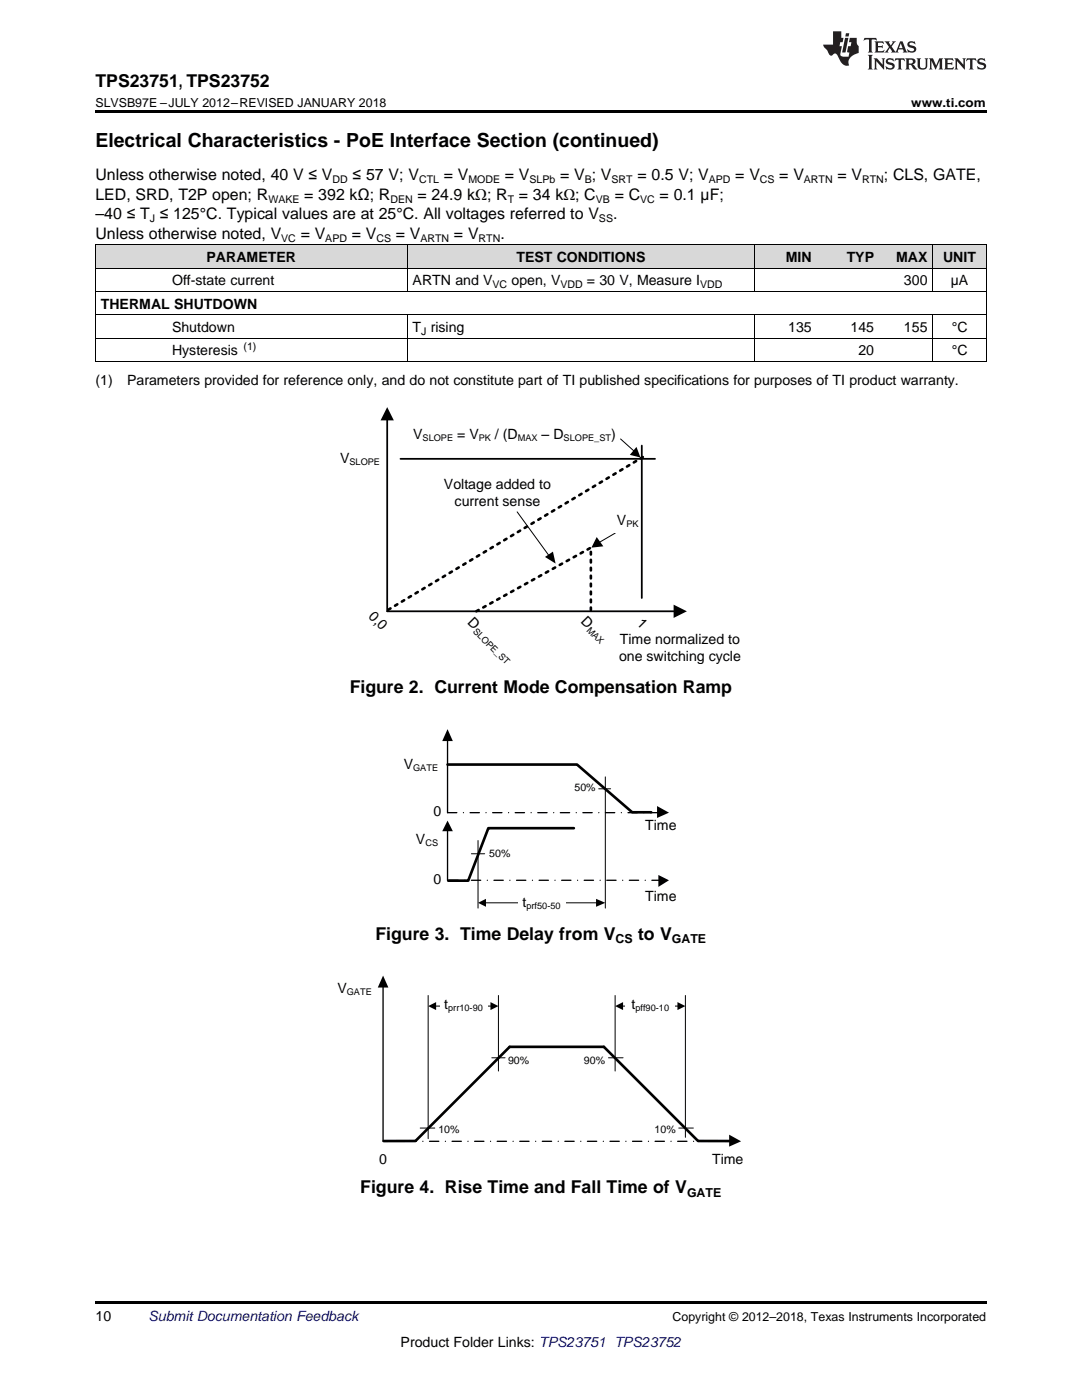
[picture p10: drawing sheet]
<svg xmlns="http://www.w3.org/2000/svg" width="216mm" height="279mm" viewBox="0 0 216 279" stroke-linecap="round" stroke-linejoin="round" font-family="sans-serif">
<g fill="#d8d8d8">
<path d="M19 48.9h14.3v4.7h-14.3z"/>
<path d="M33.3 48.9h48v4.7h-48z"/>
<path d="M81.3 48.9h69.3v4.7h-69.3z"/>
<path d="M150.6 48.9h12.5v4.7h-12.5z"/>
<path d="M163.1 48.9h12.4v4.7h-12.4z"/>
<path d="M175.5 48.9h10.7v4.7h-10.7z"/>
<path d="M186.2 48.9h10.6v4.7h-10.6z"/>
</g>
<path d="M19 259.7h177.8v.5h-177.8z" fill="#000"/>
<path d="M76.7 227.8h69.1" fill="none" stroke="#000" stroke-width=".26" stroke-dasharray="1.9 1.3 0 1.3"/>
<path d="M76.4 194.7l1.1 2.4h-2.1zM97.9 200l1.6 .8-1.6 .8zM85.4 200.8l1.6-.8v1.6zM145.5 226.5l2.4 1.3-2.4 1z" fill="#000"/>
<path d="M76.4 196.8v31" fill="none" stroke="#000" stroke-width=".26"/>
<path d="M85.4 198.7v28.5M99.5 198.7v15.1M122.7 198.7v15.1M136.8 198.7v28.3M87 200.8h11.1M98.1 211.1h2.7M121.4 211.1h2.9M83.8 225.1h3M135.4 225.1h3" fill="none" stroke="#000" stroke-width=".2"/>
<path d="M76.6 227.7h6.3l18.8-18.8h18.8l18.8 18.8h6.3" fill="none" stroke="#000" stroke-width=".53"/>
<g fill="#fff">
<path d="M87.8 199.2h9.5v3.2h-9.5z" fill-rule="evenodd"/>
<path d="M88.6 199.2h7.7v3.2h-7.7z" fill-rule="evenodd"/>
</g>
<path d="M124.1 200.8h11.3" fill="none" stroke="#000" stroke-width=".2"/>
<path d="M135.2 200l1.6 .8-1.6 .8zM122.7 200.8l1.6-.8v1.6z" fill="#000"/>
<g fill="#fff">
<path d="M124.9 199.2h9.7v3.2h-9.7z" fill-rule="evenodd"/>
<path d="M125.9 199.2h7.7v3.2h-7.7z" fill-rule="evenodd"/>
</g>
<path d="M89.3 162.2h42.1M89.6 175.7h42" fill="none" stroke="#000" stroke-width=".26" stroke-dasharray="1.9 1.3 0 1.3"/>
<path d="M89.3 145.5l1.1 2.4h-2.2zM89.3 163.8l1.1 2.1h-2.2zM118.9 179.4l1.9 .8-1.9 .8zM131.1 160.9l2.4 1.3-2.4 1zM131.4 174.6l2.1 1.1-2.1 1.3zM95.4 180.2l1.6-.8v1.6z" fill="#000"/>
<path d="M89.3 152.6h25.8l11 9.5h3.8M114.5 165.3h-17.1l-4 10.5h-4" fill="none" stroke="#000" stroke-width=".53"/>
<path d="M89.3 147.6v14.6M89.3 165.6v10.1" fill="none" stroke="#000" stroke-width=".26"/>
<path d="M119.5 157.4h2.3M120.8 155v26.2M94.1 170.4h2.6M95.4 167.7v13.5M97 180.2h22.2" fill="none" stroke="#000" stroke-width=".2"/>
<g fill="#fff">
<path d="M103.3 178.6h9.5v3.1h-9.5z" fill-rule="evenodd"/>
<path d="M104.1 178.9h7.7v2.8h-7.7z" fill-rule="evenodd"/>
</g>
<path d="M77.3 83.6v38.4h57.4M79.9 91.6h50.8" fill="none" stroke="#000" stroke-width=".35"/>
<path d="M77.3 81.3l1.3 2.6h-2.7zM108.7 111.2l1.6-1.1 .6 2.4zM119.1 107.2l1.3 1.8-2.4 .3zM134.4 120.7l2.7 1.3-2.7 1.3z" fill="#000"/>
<path d="M77.5 121.7l50.8-30.5M95 122l22.9-12.7v12.7" fill="none" stroke="#000" stroke-width=".53" stroke-dasharray=".5 1.1"/>
<path d="M103.2 102.2l6.3 8.7M122.8 106.4l-3.2 1.8" fill="none" stroke="#000" stroke-width=".2"/>
<path d="M121.4 102.2h7.7v4.2h-7.7z" fill-rule="evenodd" fill="#fff"/>
<g fill="none" stroke="#000" stroke-width=".2">
<path d="M19 48.8l177.8 .1v23.3M19 58.2h177.8M19 53.5h177.8M19.1 48.9v23.3M81.2 48.9v9.3M150.5 48.9v9.3M186.1 48.9v9.3M19 72.1h177.8M19 67.5h177.8M19 62.8h177.8M81.2 62.9v9.3M150.5 62.9v9.3"/>
<path d="M186.1 62.9v9.3M123.8 87.6l2.7 2.4"/>
</g>
<path d="M127 89.2l.8 2.1-2.1-.5z" fill="#000"/>
<path d="M128.1 88.9v30.5" fill="none" stroke="#000" stroke-width=".35"/>
<path d="M19 22h177.8v.5h-177.8z" fill="#000"/>
<g fill="#231f20">
<path d="M172.5 7.6l-.1 .5 .4-.2h.6v.1v2.1l-.2 .4h.9l-.2-.4v-2.1l.1-.1h.5l.5 .2-.2-.5zM174.5 8.3l.2 .3v1.5l-.2 .4h1.8l.2-.6a1.04 1.04 0 0 1-1.3 .2v-.7h.6l.3 .2v-.6l-.3 .2h-.6v-.6l.8-.1 .4 .3-.2-.5zM176.5 8.3l.9 1.1-.9 1.1h.8l-.2-.2 .4-.7 .5 .7-.2 .2h1.5l-.2-.2 .2-.4h.9l.1 .4-.2 .2h1l-.3-.3-.7-1.9h-.5l-.9 2-.8-1 .9-1h-.8l.1 .3-.4 .5-.3-.6 .1-.2zM179.7 8.6l.4 1h-.7zM181.3 8.4a.63 .63 0 0 0-.2 .7 .63 .63 0 0 0 .6 .4l.6 .2 .1 .2a.75 .75 0 0 1-.7 .4 .75 .75 0 0 1-.6-.5l.1 .7 .1-.1a1.11 1.11 0 0 0 1.5-.6 1.13 1.13 0 0 0-1.2-.8l-.1-.4a1.04 1.04 0 0 1 1.2 .2l-.2-.5-.2 .1-.4-.2zM173.2 10.9l.2 .4v2.2l-.2 .4h1l-.3-.4v-2.2l.3-.4zM174.3 11.6l.3 .4v1.5l-.3 .4h.8l-.2-.4v-1.3l1.5 1.7v-1.9l.2-.4h-.7l.2 .4v.9l-1.1-1.3zM177 11.8a.62 .62 0 0 0-.2 .7 .62 .62 0 0 0 .6 .4l.6 .1 .1 .3a.76 .76 0 0 1-.7 .3 .76 .76 0 0 1-.7-.4l.2 .7 .1-.1a1.11 1.11 0 0 0 1.5-.6 1.13 1.13 0 0 0-1.2-.8l-.1-.4a1.04 1.04 0 0 1 1.2 .2l-.2-.6-.2 .1-.5-.1zM178.7 11.6l-.2 .6a.61 .61 0 0 1 .8-.3v1.6l-.2 .4h.9l-.2-.4v-1.6a.63 .63 0 0 1 .7 .3l-.1-.6zM180.6 11.6l.3 .4v1.5l-.3 .4h1l-.2-.2-.1-.8 .6 .2a.76 .76 0 0 0 1.2 .7l-1-1a.58 .58 0 0 0 .6-.5 .58 .58 0 0 0-.5-.6zM181.4 11.9h.1a.45 .45 0 0 1 .5 .1 .45 .45 0 0 1 .1 .5l-.8 .2zM182.9 11.6l.2 .2a2.17 2.17 0 0 0 .3 1.9 .99 .99 0 0 0 1.6-.6v-1.1l.2-.4h-.7l.2 .2a1.92 1.92 0 0 1-.2 1.8 .6 .6 0 0 1-.9-.5v-1.1l.2-.4zM185.4 11.6l.2 .4v1.5l-.2 .4h.7l-.2-.4v-1.4l.8 1.8 .8-1.8v1.4l-.2 .4h.9l-.2-.4v-1.5l.2-.4h-.8l-.6 1.5-.6-1.5zM188.4 11.6l.2 .4v1.5l-.2 .4h1.8l.1-.6a1.04 1.04 0 0 1-1.2 .1v-.6h.5l.4 .2v-.6l-.4 .2h-.5v-.7h.8l.3 .3-.1-.6zM190.5 11.6l.2 .4v1.5l-.2 .4h.7l-.2-.4v-1.3l1.5 1.7v-1.9l.2-.4h-.7l.2 .4v.9l-1.1-1.3zM192.9 11.6l-.1 .6a.61 .61 0 0 1 .7-.3l.1 1.6-.3 .4h1l-.3-.4 .1-1.6a.63 .63 0 0 1 .7 .3l-.1-.6zM195.2 11.8a.62 .62 0 0 0-.2 .7 .62 .62 0 0 0 .6 .4l.6 .1 .1 .3a.76 .76 0 0 1-.7 .3 .76 .76 0 0 1-.6-.4l.1 .7 .1-.1a1.11 1.11 0 0 0 1.6-.6 1.13 1.13 0 0 0-1.3-.8l-.1-.4a1.04 1.04 0 0 1 1.2 .2l-.1-.6-.2 .1-.5-.1z"/>
<path d="M166.2 6.3v2.6h-1.9v.4l.8 .9a.91 .91 0 0 0 1 .8 .56 .56 0 0 1 .5-.3 .56 .56 0 0 1 .5 .3l.4 .8a1.53 1.53 0 0 0 1.9 1.2 1.54 1.54 0 0 1 1-2.1l.9-.3v-1.4a1.52 1.52 0 0 1-.4-1.6h-1.3l-.2 .8h.5l-.2 .8h-.5l-.1 1v.2l.4 .1-.2 .8a1.93 1.93 0 0 1-1.6-.3l.3-1.8h-.5l.2-.8h.4l.2-.8h-.4v-1.3zM168.6 7.6l-.6 2.9h.7l.6-2.9zM168.8 6.6l-.1 .7h.6l.2-.7z"/>
</g>
<text font-size="3.9" x="19" y="29.3">Electrical Characteristics - PoE Interface Section (continued)</text>
<g font-size="3.5">
<text x="19" y="17.3">TPS23751, TPS23752</text>
<text x="69.8" y="138.3">Figure 2. Current Mode Compensation Ramp</text>
<text x="74.9" y="187.5">Figure 3. Time Delay from V</text>
<text x="127.3" y="187.5">to V</text>
<text x="71.9" y="238.2">Figure 4. Rise Time and Fall Time of V</text>
</g>
<g font-size="3.2">
<text x="19" y="36">Unless otherwise noted, 40 V ≤ V</text>
<text x="70.3" y="36">≤ 57 V; V</text>
<text x="88.5" y="36">= V</text>
<text x="100.8" y="36">= V</text>
<text x="111.8" y="36">= V ; V</text>
<text x="127.2" y="36">= 0.5 V; V</text>
<text x="146.7" y="36">= V</text>
<text x="155.5" y="36">= V</text>
<text x="167.1" y="36">= V</text>
<text x="176.4" y="36">; CLS, GATE,</text>
<text x="19" y="39.9">LED, SRD, T2P open; R</text>
<text x="60.7" y="39.9">= 392 kΩ; R</text>
<text x="83.3" y="39.9">= 24.9 kΩ; R</text>
<text x="103.5" y="39.9">= 34 kΩ; C</text>
<text x="122.7" y="39.9">= C</text>
<text x="131.6" y="39.9">= 0.1 µF;</text>
<text x="19" y="43.7">–40 ≤ T ≤ 125°C. Typical values are at 25°C. All voltages referred to V</text>
<text x="19" y="47.6">Unless otherwise noted, V</text>
<text x="60" y="47.6">= V</text>
<text x="70.2" y="47.6">= V</text>
<text x="79" y="47.6">= V</text>
<text x="90.6" y="47.6">= V</text>
<text x="99.8" y="47.6">.</text>
<text x="122.3" y="43.7">.</text>
</g>
<g font-size="2.8">
<text x="41.2" y="52.3">PARAMETER</text>
<text x="103" y="52.3">TEST CONDITIONS</text>
<text x="156.8" y="52.3">MIN</text>
<text x="168.9" y="52.3">TYP</text>
<text x="178.8" y="52.3">MAX</text>
<text x="188.2" y="52.3">UNIT</text>
<text x="34.3" y="56.9">Off-state current</text>
<text x="82.3" y="56.9">ARTN and V</text>
<text x="102.1" y="56.9">open, V</text>
<text x="117.1" y="56.9">= 30 V, Measure I</text>
<text x="180.4" y="56.9">300</text>
<text x="189.7" y="56.9">µA</text>
<text x="20.1" y="61.6">THERMAL SHUTDOWN</text>
<text x="34.3" y="66.3">Shutdown</text>
<text x="34.3" y="70.9">Hysteresis</text>
<text x="82.3" y="66.3">T rising</text>
<text x="157.3" y="66.3">135</text>
<text x="169.7" y="66.3">145</text>
<text x="171.3" y="70.9">20</text>
<text x="180.4" y="66.3">155</text>
<text x="189.9" y="66.3">°C</text>
<text x="189.9" y="70.9">°C</text>
<text x="19" y="76.8">(1)</text>
<text x="25.4" y="76.8">Parameters provided for reference only, and do not constitute part of TI published specifications for purposes of TI product warranty.</text>
<text x="82.4" y="87.6">V</text>
<text x="91.2" y="87.6">= V</text>
<text x="98.8" y="87.6">/ (D</text>
<text x="108.1" y="87.6">± D</text>
<text x="121.9" y="87.6">)</text>
<text x="67.9" y="92.4">V</text>
<text x="88.6" y="97.6">Voltage added to</text>
<text x="90.7" y="101">current sense</text>
<text x="123.1" y="104.9">V</text>
<text x="73.4" y="123.1" transform="rotate(45 73.4 123.1)">0,0</text>
<text x="93.1" y="124.3" transform="rotate(45 93.1 124.3)">D</text>
<text x="115.8" y="124.1" transform="rotate(45 115.8 124.1)">D</text>
<text x="126.9" y="124.6" transform="rotate(45 126.9 124.6)">1</text>
<text x="123.5" y="131.9">one switching cycle</text>
<text x="123.7" y="128.5">Time normalized to</text>
<text x="80.6" y="153.4">V</text>
<text x="86.5" y="162.8">0</text>
<text x="128.7" y="165.6">Time</text>
<text x="83" y="168.5">V</text>
<text x="86.5" y="176.5">0</text>
<text x="128.7" y="179.9">Time</text>
<text x="104.2" y="180.9">t</text>
<text x="67.3" y="198.1">V</text>
<text x="88.6" y="201.4">t</text>
<text x="126" y="201.4">t</text>
<text x="75.6" y="232.3">0</text>
<text x="142.1" y="232.2">Time</text>
<text x="19" y="263.6">10</text>
<text x="79.9" y="268.9">Product Folder Links: TPS23751 TPS23752</text>
</g>
<text font-size="2.8" fill="#0000c8" x="29.6" y="263.6">Submit Documentation Feedback</text>
<g font-size="2.5">
<text x="19" y="21.4">SLVSB97E –JULY 2012–REVISED JANUARY 2018</text>
<text x="181.8" y="21.4">www.ti.com</text>
<text x="122.8" y="188.2">CS</text>
<text x="134.1" y="188.2">GATE</text>
<text x="137.1" y="238.9">GATE</text>
<text x="134.2" y="263.6">Copyright © 2012–2018, Texas Instruments Incorporated</text>
</g>
<g font-size="2.1">
<text x="53.6" y="40.5">WAKE</text>
<text x="66.4" y="36.6">DD</text>
<text x="77.9" y="40.5">DEN</text>
<text x="83.6" y="36.6">CTL</text>
<text x="93.5" y="36.6">MODE</text>
<text x="101.3" y="40.5">T</text>
<text x="105.7" y="36.6">SLPb</text>
<text x="116.7" y="36.6">B</text>
<text x="118.9" y="40.5">VB</text>
<text x="122" y="36.6">SRT</text>
<text x="127.7" y="40.5">VC</text>
<text x="141.4" y="36.6">APD</text>
<text x="151.6" y="36.6">CS</text>
<text x="160.4" y="36.6">ARTN</text>
<text x="172" y="36.6">RTN</text>
<text x="29.9" y="44.4">J</text>
<text x="119.5" y="44.4">SS</text>
<text x="56.1" y="48.3">VC</text>
<text x="64.9" y="48.3">APD</text>
<text x="75.1" y="48.3">CS</text>
<text x="83.9" y="48.3">ARTN</text>
<text x="95.5" y="48.3">RTN</text>
<text x="98.3" y="57.5">VC</text>
<text x="111.8" y="57.5">VDD</text>
<text x="139.7" y="57.5">VDD</text>
<text x="48.6" y="69.8">(1)</text>
<text x="84" y="66.8">J</text>
<text x="114.6" y="157.9">50%</text>
<text x="97.6" y="171">50%</text>
<text x="101.4" y="212.3">90%</text>
<text x="116.5" y="212.3">90%</text>
<text x="87.5" y="226.1">10%</text>
<text x="130.6" y="226.1">10%</text>
</g>
<g font-size="1.8">
<text x="84.3" y="88">SLOPE</text>
<text x="95.5" y="88">PK</text>
<text x="103.3" y="88">MAX</text>
<text x="112.5" y="88">SLOPE_ST</text>
<text x="69.7" y="92.8">SLOPE</text>
<text x="125" y="105.3">PK</text>
<text x="116.9" y="125.8" transform="rotate(45 116.9 125.8)">MAX</text>
<text x="94.3" y="126.1" transform="rotate(45 94.3 126.1)">SLOPE_ST</text>
<text x="82.4" y="153.8">GATE</text>
<text x="84.9" y="168.9">CS</text>
<text x="105" y="181.3">prf50-50</text>
<text x="69.2" y="198.5">GATE</text>
<text x="89.4" y="201.8">prr10-90</text>
<text x="126.8" y="201.8">pff90-10</text>
</g>
</svg>
